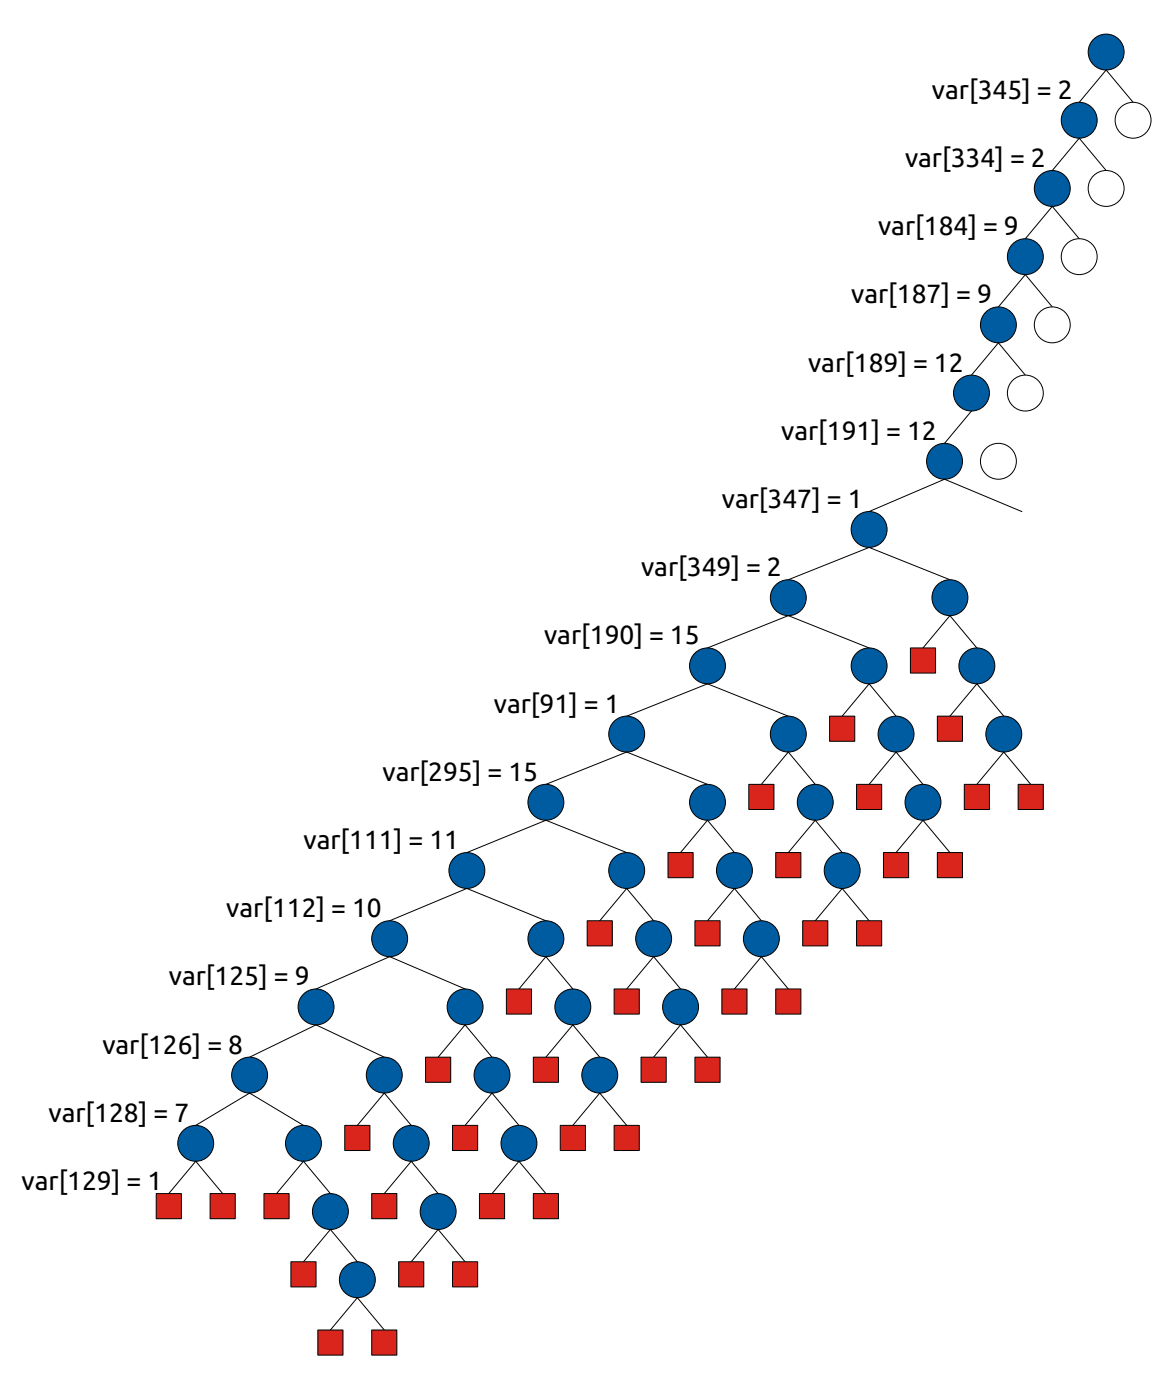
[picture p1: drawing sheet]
<svg xmlns="http://www.w3.org/2000/svg" width="230mm" height="275mm" viewBox="0 0 230 275" stroke-linecap="round" stroke-linejoin="round" font-family="sans-serif">
<g fill="#005ca1" stroke="#000" stroke-width=".2">
<path d="M217.3 13.8l-5.3 6.3z"/>
<path d="M212 27.2l-5.3 6.3z"/>
<path d="M206.7 40.6l-5.3 6.3z"/>
<path d="M201.4 54l-5.3 6.3z"/>
<path d="M196.1 67.4l-5.2 6.3z"/>
<path d="M190.9 80.8l-5.3 6.3z"/>
<path d="M170.7 100.5l14.9-6.3z"/>
<path d="M154.9 113.9l15.8-6.3z"/>
<path d="M139 127.4l15.9-6.4z"/>
<path d="M123.1 140.8l15.9-6.4z"/>
<path d="M107.2 154.2l15.9-6.4z"/>
<path d="M91.7 167.6l15.5-6.4z"/>
<path d="M76.6 181l15.1-6.4z"/>
<path d="M62.1 194.4l14.5-6.4z"/>
<path d="M49 207.8l13.1-6.4z"/>
<path d="M38.5 221.2l10.5-6.4z"/>
<path d="M38.5 228.2l-5.3 6.4z"/>
<circle cx="217.3" cy="10.2" r="3.5"/>
<circle cx="212" cy="23.6" r="3.5"/>
<circle cx="206.7" cy="37" r="3.5"/>
<circle cx="201.4" cy="50.4" r="3.5"/>
<circle cx="196.1" cy="63.9" r="3.5"/>
<circle cx="190.9" cy="77.3" r="3.5"/>
<circle cx="185.6" cy="90.7" r="3.5"/>
<circle cx="170.7" cy="104.1" r="3.5"/>
<circle cx="154.9" cy="117.5" r="3.5"/>
<circle cx="139" cy="130.9" r="3.5"/>
<circle cx="123.1" cy="144.3" r="3.5"/>
<circle cx="107.2" cy="157.7" r="3.5"/>
<circle cx="91.7" cy="171.1" r="3.5"/>
<circle cx="76.6" cy="184.5" r="3.5"/>
<circle cx="62.1" cy="197.9" r="3.5"/>
<circle cx="49" cy="211.3" r="3.5"/>
<circle cx="38.5" cy="224.7" r="3.5"/>
</g>
<g fill="#da251d" stroke="#000" stroke-width=".2">
<path d="M30.7 234.6h4.9v4.9h-4.9z"/>
<path d="M41.3 234.6h4.9v4.9h-4.9z"/>
</g>
<g fill="#da251d" stroke="#000" stroke-width=".2">
<path d="M38.5 228.2l5.2 6.4z"/>
<path d="M49 214.8l10.6 6.4z"/>
</g>
<g fill="#005ca1" stroke="#000" stroke-width=".2">
<path d="M59.6 228.2l-5.3 6.4z"/>
<circle cx="59.6" cy="224.7" r="3.5"/>
</g>
<path d="M51.9 234.6h4.9v4.9h-4.9z" fill="#da251d" stroke="#000" stroke-width=".2"/>
<path d="M59.6 228.2l5.3 6.4z" fill="#da251d" stroke="#000" stroke-width=".2"/>
<g fill="#005ca1" stroke="#000" stroke-width=".2">
<path d="M64.9 241.7l-5.3 6.3z"/>
<circle cx="64.9" cy="238.1" r="3.5"/>
</g>
<path d="M57.2 248h4.9v4.9h-4.9z" fill="#da251d" stroke="#000" stroke-width=".2"/>
<path d="M64.9 241.7l5.3 6.3z" fill="#da251d" stroke="#000" stroke-width=".2"/>
<g fill="#005ca1" stroke="#000" stroke-width=".2">
<path d="M70.2 255.1l-5.3 6.3z"/>
<circle cx="70.2" cy="251.5" r="3.5"/>
</g>
<g fill="#da251d" stroke="#000" stroke-width=".2">
<path d="M62.4 261.4h5v4.9h-5z"/>
<path d="M73 261.4h5v4.9h-5z"/>
</g>
<g fill="#da251d" stroke="#000" stroke-width=".2">
<path d="M70.2 255.1l5.3 6.3z"/>
<path d="M62.1 201.4l13.4 6.4z"/>
</g>
<g fill="#005ca1" stroke="#000" stroke-width=".2">
<path d="M75.5 214.8l-5.3 6.4z"/>
<circle cx="75.5" cy="211.3" r="3.5"/>
</g>
<path d="M67.7 221.2h5v4.9h-5z" fill="#da251d" stroke="#000" stroke-width=".2"/>
<path d="M75.5 214.8l5.3 6.4z" fill="#da251d" stroke="#000" stroke-width=".2"/>
<g fill="#005ca1" stroke="#000" stroke-width=".2">
<path d="M80.8 228.2l-5.3 6.4z"/>
<circle cx="80.8" cy="224.7" r="3.5"/>
</g>
<path d="M73 234.6h5v4.9h-5z" fill="#da251d" stroke="#000" stroke-width=".2"/>
<path d="M80.8 228.2l5.3 6.4z" fill="#da251d" stroke="#000" stroke-width=".2"/>
<g fill="#005ca1" stroke="#000" stroke-width=".2">
<path d="M86.1 241.7l-5.3 6.3z"/>
<circle cx="86.1" cy="238.1" r="3.5"/>
</g>
<g fill="#da251d" stroke="#000" stroke-width=".2">
<path d="M78.3 248h5v4.9h-5z"/>
<path d="M88.9 248h4.9v4.9h-4.9z"/>
</g>
<g fill="#da251d" stroke="#000" stroke-width=".2">
<path d="M86.1 241.7l5.3 6.3z"/>
<path d="M76.6 188l14.8 6.4z"/>
</g>
<g fill="#005ca1" stroke="#000" stroke-width=".2">
<path d="M91.4 201.4l-5.3 6.4z"/>
<circle cx="91.4" cy="197.9" r="3.5"/>
</g>
<path d="M83.6 207.8h4.9v4.9h-4.9z" fill="#da251d" stroke="#000" stroke-width=".2"/>
<path d="M91.4 201.4l5.3 6.4z" fill="#da251d" stroke="#000" stroke-width=".2"/>
<g fill="#005ca1" stroke="#000" stroke-width=".2">
<path d="M96.7 214.8l-5.3 6.4z"/>
<circle cx="96.7" cy="211.3" r="3.5"/>
</g>
<path d="M88.9 221.2h4.9v4.9h-4.9z" fill="#da251d" stroke="#000" stroke-width=".2"/>
<path d="M96.7 214.8l5.3 6.4z" fill="#da251d" stroke="#000" stroke-width=".2"/>
<g fill="#005ca1" stroke="#000" stroke-width=".2">
<path d="M102 228.2l-5.3 6.4z"/>
<circle cx="102" cy="224.7" r="3.5"/>
</g>
<g fill="#da251d" stroke="#000" stroke-width=".2">
<path d="M94.2 234.6h4.9v4.9h-4.9z"/>
<path d="M104.8 234.6h4.9v4.9h-4.9z"/>
</g>
<g fill="#da251d" stroke="#000" stroke-width=".2">
<path d="M102 228.2l5.2 6.4z"/>
<path d="M91.7 174.6l15.5 6.4z"/>
</g>
<g fill="#005ca1" stroke="#000" stroke-width=".2">
<path d="M107.2 188l-5.2 6.4z"/>
<circle cx="107.2" cy="184.5" r="3.5"/>
</g>
<path d="M99.5 194.4h4.9v4.9h-4.9z" fill="#da251d" stroke="#000" stroke-width=".2"/>
<path d="M107.2 188l5.3 6.4z" fill="#da251d" stroke="#000" stroke-width=".2"/>
<g fill="#005ca1" stroke="#000" stroke-width=".2">
<path d="M112.5 201.4l-5.3 6.4z"/>
<circle cx="112.5" cy="197.9" r="3.5"/>
</g>
<path d="M104.8 207.8h4.9v4.9h-4.9z" fill="#da251d" stroke="#000" stroke-width=".2"/>
<path d="M112.5 201.4l5.3 6.4z" fill="#da251d" stroke="#000" stroke-width=".2"/>
<g fill="#005ca1" stroke="#000" stroke-width=".2">
<path d="M117.8 214.8l-5.3 6.4z"/>
<circle cx="117.8" cy="211.3" r="3.5"/>
</g>
<g fill="#da251d" stroke="#000" stroke-width=".2">
<path d="M110.1 221.2h4.9v4.9h-4.9z"/>
<path d="M120.7 221.2h4.9v4.9h-4.9z"/>
</g>
<g fill="#da251d" stroke="#000" stroke-width=".2">
<path d="M117.8 214.8l5.3 6.4z"/>
<path d="M107.2 161.2l15.9 6.4z"/>
</g>
<g fill="#005ca1" stroke="#000" stroke-width=".2">
<path d="M123.1 174.6l-5.3 6.4z"/>
<circle cx="123.1" cy="171.1" r="3.5"/>
</g>
<path d="M115.4 181h4.9v4.9h-4.9z" fill="#da251d" stroke="#000" stroke-width=".2"/>
<path d="M123.1 174.6l5.3 6.4z" fill="#da251d" stroke="#000" stroke-width=".2"/>
<g fill="#005ca1" stroke="#000" stroke-width=".2">
<path d="M128.4 188l-5.3 6.4z"/>
<circle cx="128.4" cy="184.5" r="3.5"/>
</g>
<path d="M120.7 194.4h4.9v4.9h-4.9z" fill="#da251d" stroke="#000" stroke-width=".2"/>
<path d="M128.4 188l5.3 6.4z" fill="#da251d" stroke="#000" stroke-width=".2"/>
<g fill="#005ca1" stroke="#000" stroke-width=".2">
<path d="M133.7 201.4l-5.3 6.4z"/>
<circle cx="133.7" cy="197.9" r="3.5"/>
</g>
<g fill="#da251d" stroke="#000" stroke-width=".2">
<path d="M125.9 207.8h5v4.9h-5z"/>
<path d="M136.5 207.8h5v4.9h-5z"/>
</g>
<g fill="#da251d" stroke="#000" stroke-width=".2">
<path d="M133.7 201.4l5.3 6.4z"/>
<path d="M123.1 147.8l15.9 6.4z"/>
</g>
<g fill="#005ca1" stroke="#000" stroke-width=".2">
<path d="M139 161.2l-5.3 6.4z"/>
<circle cx="139" cy="157.7" r="3.5"/>
</g>
<path d="M131.2 167.6h5v4.9h-5z" fill="#da251d" stroke="#000" stroke-width=".2"/>
<path d="M139 161.2l5.3 6.4z" fill="#da251d" stroke="#000" stroke-width=".2"/>
<g fill="#005ca1" stroke="#000" stroke-width=".2">
<path d="M144.3 174.6l-5.3 6.4z"/>
<circle cx="144.3" cy="171.1" r="3.5"/>
</g>
<path d="M136.5 181h5v4.9h-5z" fill="#da251d" stroke="#000" stroke-width=".2"/>
<path d="M144.3 174.6l5.3 6.4z" fill="#da251d" stroke="#000" stroke-width=".2"/>
<g fill="#005ca1" stroke="#000" stroke-width=".2">
<path d="M149.6 188l-5.3 6.4z"/>
<circle cx="149.6" cy="184.5" r="3.5"/>
</g>
<g fill="#da251d" stroke="#000" stroke-width=".2">
<path d="M141.8 194.4h5v4.9h-5z"/>
<path d="M152.4 194.4h4.9v4.9h-4.9z"/>
</g>
<g fill="#da251d" stroke="#000" stroke-width=".2">
<path d="M149.6 188l5.3 6.4z"/>
<path d="M139 134.4l15.9 6.4z"/>
</g>
<g fill="#005ca1" stroke="#000" stroke-width=".2">
<path d="M154.9 147.8l-5.3 6.4z"/>
<circle cx="154.9" cy="144.3" r="3.5"/>
</g>
<path d="M147.1 154.2h4.9v4.9h-4.9z" fill="#da251d" stroke="#000" stroke-width=".2"/>
<path d="M154.9 147.8l5.3 6.4z" fill="#da251d" stroke="#000" stroke-width=".2"/>
<g fill="#005ca1" stroke="#000" stroke-width=".2">
<path d="M160.2 161.2l-5.3 6.4z"/>
<circle cx="160.2" cy="157.7" r="3.5"/>
</g>
<path d="M152.4 167.6h4.9v4.9h-4.9z" fill="#da251d" stroke="#000" stroke-width=".2"/>
<path d="M160.2 161.2l5.3 6.4z" fill="#da251d" stroke="#000" stroke-width=".2"/>
<g fill="#005ca1" stroke="#000" stroke-width=".2">
<path d="M165.5 174.6l-5.3 6.4z"/>
<circle cx="165.5" cy="171.1" r="3.5"/>
</g>
<g fill="#da251d" stroke="#000" stroke-width=".2">
<path d="M157.7 181h4.9v4.9h-4.9z"/>
<path d="M168.3 181h4.9v4.9h-4.9z"/>
</g>
<g fill="#da251d" stroke="#000" stroke-width=".2">
<path d="M165.5 174.6l5.2 6.4z"/>
<path d="M154.9 121l15.8 6.4z"/>
</g>
<g fill="#005ca1" stroke="#000" stroke-width=".2">
<path d="M170.7 134.4l-5.2 6.4z"/>
<circle cx="170.7" cy="130.9" r="3.5"/>
</g>
<path d="M163 140.8h4.9v4.9h-4.9z" fill="#da251d" stroke="#000" stroke-width=".2"/>
<path d="M170.7 134.4l5.3 6.4z" fill="#da251d" stroke="#000" stroke-width=".2"/>
<g fill="#005ca1" stroke="#000" stroke-width=".2">
<path d="M176 147.8l-5.3 6.4z"/>
<circle cx="176" cy="144.3" r="3.5"/>
</g>
<path d="M168.3 154.2h4.9v4.9h-4.9z" fill="#da251d" stroke="#000" stroke-width=".2"/>
<path d="M176 147.8l5.3 6.4z" fill="#da251d" stroke="#000" stroke-width=".2"/>
<g fill="#005ca1" stroke="#000" stroke-width=".2">
<path d="M181.3 161.2l-5.3 6.4z"/>
<circle cx="181.3" cy="157.7" r="3.5"/>
</g>
<g fill="#da251d" stroke="#000" stroke-width=".2">
<path d="M173.6 167.6h4.9v4.9h-4.9z"/>
<path d="M184.1 167.6h5v4.9h-5z"/>
</g>
<g fill="#da251d" stroke="#000" stroke-width=".2">
<path d="M181.3 161.2l5.3 6.4z"/>
<path d="M170.7 107.6l15.9 6.3z"/>
</g>
<g fill="#005ca1" stroke="#000" stroke-width=".2">
<path d="M186.6 121l-5.3 6.4z"/>
<circle cx="186.6" cy="117.5" r="3.5"/>
</g>
<path d="M178.9 127.4h4.9v4.9h-4.9z" fill="#da251d" stroke="#000" stroke-width=".2"/>
<path d="M186.6 121l5.3 6.4z" fill="#da251d" stroke="#000" stroke-width=".2"/>
<g fill="#005ca1" stroke="#000" stroke-width=".2">
<path d="M191.9 134.4l-5.3 6.4z"/>
<circle cx="191.9" cy="130.9" r="3.5"/>
</g>
<path d="M184.1 140.8h5v4.9h-5z" fill="#da251d" stroke="#000" stroke-width=".2"/>
<path d="M191.9 134.4l5.3 6.4z" fill="#da251d" stroke="#000" stroke-width=".2"/>
<g fill="#005ca1" stroke="#000" stroke-width=".2">
<path d="M197.2 147.8l-5.3 6.4z"/>
<circle cx="197.2" cy="144.3" r="3.5"/>
</g>
<g fill="#da251d" stroke="#000" stroke-width=".2">
<path d="M189.4 154.2h5v4.9h-5z"/>
<path d="M200 154.2h5v4.9h-5z"/>
</g>
<g fill="#da251d" stroke="#000" stroke-width=".2">
<path d="M197.2 147.8l5.3 6.4z"/>
<path d="M185.6 94.2l15.1 6.3z"/>
</g>
<g fill="#fff" stroke="#000" stroke-width=".2">
<path d="M196.1 67.4l5.3 6.3z"/>
<path d="M201.4 54l5.3 6.3z"/>
<path d="M206.7 40.6l5.3 6.3z"/>
<path d="M212 27.2l5.3 6.3z"/>
<path d="M217.3 13.8l5.3 6.3z"/>
<circle cx="196.1" cy="90.7" r="3.5"/>
<circle cx="201.4" cy="77.3" r="3.5"/>
<circle cx="206.7" cy="63.9" r="3.5"/>
<circle cx="212" cy="50.4" r="3.5"/>
<circle cx="217.3" cy="37" r="3.5"/>
<circle cx="222.6" cy="23.6" r="3.5"/>
</g>
<g font-size="5.2">
<text x="183.1" y="19.4">var[345] = 2</text>
<text x="177.8" y="32.8">var[334] = 2</text>
<text x="172.5" y="46.2">var[184] = 9</text>
<text x="167.2" y="59.6">var[187] = 9</text>
<text x="158.7" y="73">var[189] = 12</text>
<text x="153.5" y="86.4">var[191] = 12</text>
<text x="141.8" y="99.8">var[347] = 1</text>
<text x="125.9" y="113.2">var[349] = 2</text>
<text x="106.9" y="126.6">var[190] = 15</text>
<text x="97" y="140.1">var[91] = 1</text>
<text x="75.1" y="153.5">var[295] = 15</text>
<text x="59.6" y="166.9">var[111] = 11</text>
<text x="44.4" y="180.3">var[112] = 10</text>
<text x="33.2" y="193.7">var[125] = 9</text>
<text x="20.1" y="207.1">var[126] = 8</text>
<text x="9.5" y="220.5">var[128] = 7</text>
<text x="4.2" y="233.9">var[129] = 1</text>
</g>
</svg>
